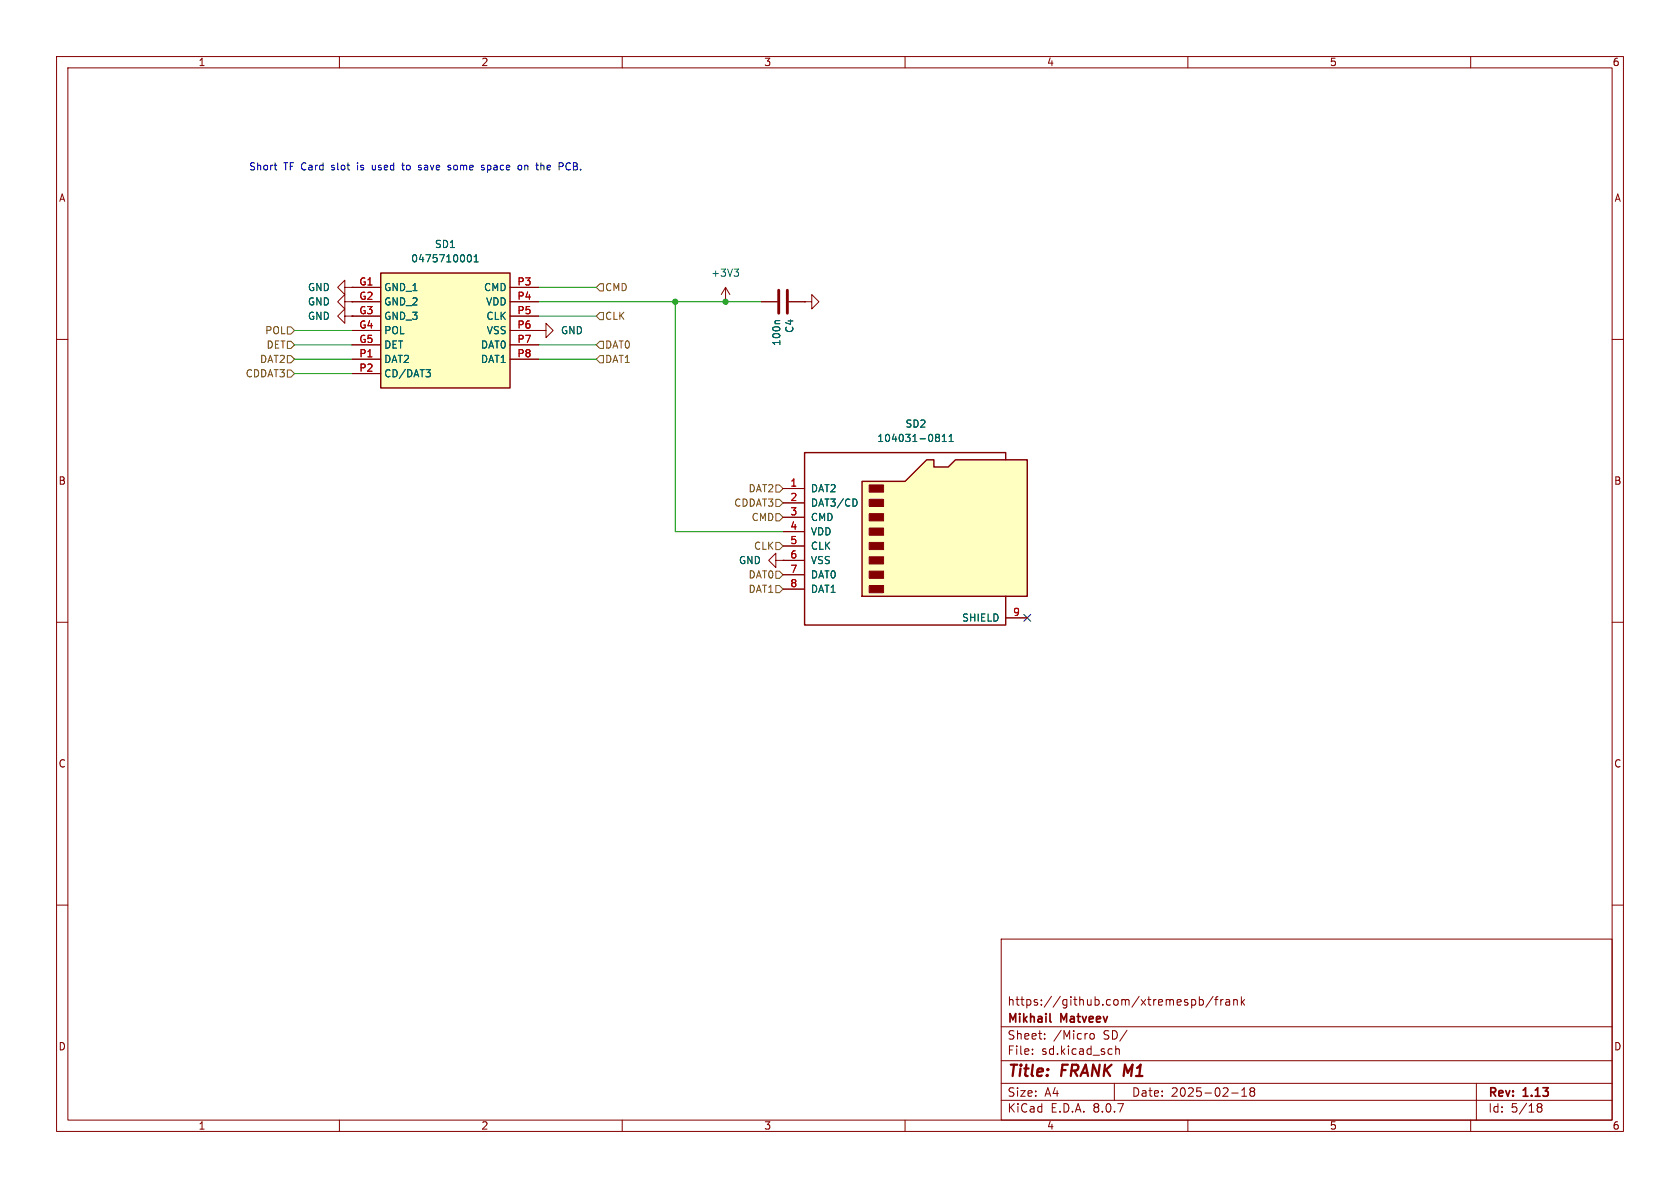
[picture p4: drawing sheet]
<svg xmlns="http://www.w3.org/2000/svg" width="297mm" height="210mm" viewBox="0 0 297 210" stroke-linecap="round" stroke-linejoin="round" font-family="sans-serif">
<g fill="none" stroke="#840000" stroke-width=".18">
<path d="M10 10h277v190h-277zM12 12h273v186h-273zM60 10v2M110 10v2M160 10v2M210 10v2M260 10v2M95.2 58.4h1.3v-1.2l1.3 1.2-1.3 1.3v-1.3M95.2 58.4h.1M10 60h2M285 60h2M10 110h2"/>
<path d="M285 110h2M10 160h2M177 166h108v32h-108zM210.7 176.8l.4-.1 .3 .3v.4l-.2 .2h-.5M212 176.8l.5-.1 .2 .3v.4l-.1 .2h-.6M212 176.2v1.5M214.5 176.1l-1.3 2M214.7 176.7h.6M215.3 176.2l-.3 .2v1.3M215.8 176.7v1M216.2 176.7l-.2 .1-.2 .2M216.7 176.8h.6l.1 .9"/>
<path d="M217.4 177.1h-.5a.29 .29 0 0 0-.2 .3 .29 .29 0 0 0 .2 .3l.5-.1M218.1 176.8l.2-.1 .4 .1v.9M218.1 176.7v1M219.5 176.2v1.5M219.6 177.1l.4 .6M220 176.7l-.5 .6M285 160h2M60 198v2M110 198v2M160 198v2M177 194.5h108M177 191.5h108"/>
<path d="M177 187.5h108M177 181.5h108M182.5 186.3v.1M182.5 185.5v.1M184.7 183.6v.1M184.7 182.8v.1M192.8 182.8l.4-.1 .3 .3v.4l-.3 .3-.4-.1-.1-.2v-.4zM197 191.5v3M197.2 184.9v1.5M197.2 185.5l.3-.1 .3 .1 .1 .9M210 198v2M217.7 193.2h1.2"/>
<path d="M219.5 193.8h.9M219.5 192.7l.5-.4v1.5M221.2 192.9l-.2 .3v.5l.2 .1 .5-.1 .1-.2-.1-.4-.2-.2M221.2 192.9l-.2-.2 .2-.4 .5 .1 .1 .2-.3 .3M221.2 192.9h.3M260 198v2M261 191.5v6.5M271.7 195.5l.3 .2M271.7 195.4l.3-.3 .5 .1 .1 .3-.3 .2M272 195.7h.3M272 195.7l-.3 .3M272.3 195.7l.3 .3-.1 .5-.5 .1-.3-.3"/>
</g>
<path d="M185.6 180.5l.2 .2" fill="none" stroke="#840000" stroke-width=".3"/>
<path d="M67.3 48.3h22.9v20.3h-22.9z" fill="#ffffc2"/>
<path d="M67.3 48.3h22.9v20.3h-22.9z" fill="none" stroke="#840000" stroke-width=".25"/>
<g fill="none" stroke="#840000" stroke-width=".18">
<path d="M61 55.9v-1.3l-1.3 1.3 1.3 1.3v-1.3h1.2M62.2 55.9h.1M62.2 50.8h5.1M62.2 53.3h5.1M62.2 55.9h5.1M62.2 58.4h5.1M90.2 50.8h5M90.2 53.3h5M90.2 55.9h5M90.2 58.4h5M128.3 53.3h.1M128.3 50.8l-.8 1.3"/>
<path d="M128.3 50.8v2.5M128.3 50.8l.7 1.3M134.6 53.3h2.8M139.4 53.3h2.8M142.2 53.3h1.3v-1.2l1.3 1.2-1.3 1.3v-1.3M142.2 53.3h.1M62.2 61h5.1M62.2 63.5h5.1M62.2 66h5.1M90.2 61h5M90.2 63.5h5M137.2 99.1v-1.3l-1.3 1.3 1.3 1.2v-1.2h1.2"/>
<path d="M138.4 99.1h.1"/>
</g>
<path d="M82.7 45.3l.2-.3a.68 .68 0 0 1 .5 .7 .68 .68 0 0 1-.5 .6l-.2-.2M83.8 46.3h.7M83.8 45.4l.4-.4v1.3M129.8 47.6h.8l-.5 .5M130.3 48.1l.3 .2v.3l-.3 .2M137.9 56.7h-.7l-.2 .2M75.3 65.3h.8l-.4 .5M75.8 65.8l.3 .3v.3l-.3 .2" fill="none" stroke="#006464" stroke-width=".18"/>
<path d="M137.7 51.3v4.1M139.2 51.3v4.1" fill="none" stroke="#840000" stroke-width=".51"/>
<path d="M152.4 85.1h7.6l3.8-3.8h1.3v1.3h2.5l1.3-1.3h12.7v24.1h-29.2z" fill="#ffffc2"/>
<g fill="#840000" stroke="#840000" stroke-width=".18">
<path d="M153.7 103.5h2.5v1.3h-2.5z"/>
<path d="M153.7 101h2.5v1.2h-2.5z"/>
<path d="M153.7 98.4h2.5v1.3h-2.5z"/>
<path d="M153.7 95.9h2.5v1.3h-2.5z"/>
<path d="M153.7 93.3h2.5v1.3h-2.5z"/>
<path d="M153.7 90.8h2.5v1.3h-2.5z"/>
<path d="M153.7 88.3h2.5v1.2h-2.5z"/>
<path d="M153.7 85.7h2.5v1.3h-2.5z"/>
</g>
<path d="M152.4 85.1h7.6l3.8-3.8h1.3v1.3h2.5l1.3-1.3h12.7v24.1h-29.2zM177.8 81.3v-1.3h-35.6v30.5h35.6v-5.1" fill="none" stroke="#840000" stroke-width=".25"/>
<g fill="none" stroke="#840000" stroke-width=".18">
<path d="M61 50.8v-1.3l-1.3 1.3 1.3 1.3v-1.3h1.2M61 53.3v-1.2l-1.3 1.2 1.3 1.3v-1.3h1.2M62.2 50.8h.1M62.2 53.3h.1M62.2 55.9h.1M62.2 53.3h5.1M62.2 50.8h5.1M62.2 55.9h5.1M62.2 58.4h5.1M90.2 53.3h5M90.2 50.8h5M90.2 55.9h5"/>
<path d="M90.2 58.4h5M95.2 58.4h.1M134.6 53.3h2.8M139.4 53.3h2.8M142.2 53.3h.1M62.2 61h5.1M62.2 63.5h5.1M62.2 66h5.1M90.2 61h5M90.2 63.5h5M138.4 99.1h.1M138.4 86.4h3.8"/>
<path d="M138.4 88.9h3.8M138.4 91.4h3.8M138.4 94h3.8M138.4 96.5h3.8M138.4 99.1h3.8M138.4 101.6h3.8M138.4 104.1h3.8M177.8 109.2h3.8"/>
</g>
<g fill="none" stroke="#006464" stroke-width=".18">
<path d="M82.7 45.3l.2-.3a.68 .68 0 0 1 .5 .7 .68 .68 0 0 1-.5 .6l-.2-.2M83.8 46.3h.7M83.8 45.4l.4-.4v1.3M137.9 56.7h-.7l-.2 .2M75.3 65.3h.8l-.4 .5M75.8 65.8l.3 .3v.3l-.3 .2M165.6 76.8h.3l.2 .2-.2 .3M165.6 77.3h.3M165.9 77.3l.2 .3v.2l-.1 .2h-.4M166.6 78h.7M166.6 77.1l.3-.3v1.2M167.8 78h.7"/>
<path d="M167.8 77.1l.4-.3v1.2M151.3 88.3l.2 .5-.2 .6"/>
</g>
<g fill="none" stroke="#725600" stroke-width=".18">
<path d="M50.8 57.8h.6l.7 .6-.7 .7h-.6zM106 55.2h.7v1.3h-.7l-.6-.6zM106 50.2h.7v1.2h-.7l-.6-.6zM50.8 60.3h.6l.7 .7-.7 .6h-.6zM50.8 65.4h.6l.7 .6-.7 .7h-.6zM50.8 62.9h.6l.7 .6-.7 .6h-.6zM106 60.3h.7v1.3h-.7l-.6-.6zM106 62.9h.7v1.2h-.7l-.6-.6zM137.2 95.9h.6l.6 .6-.6 .7h-.6zM137.2 90.8h.6l.6 .6-.6 .7h-.6zM137.2 85.7h.6l.6 .7-.6 .6h-.6zM137.2 88.3h.6l.6 .6-.6 .6h-.6z"/>
<path d="M137.2 101h.6l.6 .6-.6 .6h-.6zM137.2 103.5h.6l.6 .6-.6 .7h-.6z"/>
</g>
<g fill="none" stroke="#0000c2" stroke-width=".18">
<path d="M48.5 29.2h.4M48.7 30h.2M65.8 29.2v.7l.2 .1M71 29.2h.5M71.2 28.8v1.1l.3 .1M74 29.3h.5M74 29.6l.5 .2M74.5 29.9l-.2 .1h-.3M79.2 29.3h.5M79.2 29.6l.5 .2v.2h-.4M85.3 29.2l.3 .1M85.3 29.6l.3 .1v.2l-.1 .1h-.3"/>
<path d="M91.8 29.2l.3 .1 .1 .1v.5l-.4 .1M95.7 29.3l.3-.1 .2 .2M100.5 28.8a.68 .68 0 0 0-.5 .6 .68 .68 0 0 0 .5 .6"/>
</g>
<path d="M52.1 58.4h10.1M95.2 50.8h10.2M95.2 55.9h10.2M95.2 53.3h39.4M119.4 53.3v40.7h19M52.1 61h10.1M52.1 66h10.1M52.1 63.5h10.1M95.2 61h10.2M95.2 63.5h10.2" fill="none" stroke="#009600" stroke-width=".18"/>
<path d="M181 108.6l1.2 1.2M182.2 108.6l-1.2 1.2" fill="none" stroke="#000084" stroke-width=".18"/>
<g fill="#009600" stroke="#009600" stroke-width=".18">
<circle cx="128.3" cy="53.3" r=".46"/>
<circle cx="119.4" cy="53.3" r=".46"/>
</g>
<g font-size="2.8" fill="#840000">
<text x="178" y="190.9">Title:</text>
<text x="187.7" y="190.9">FRANK M1</text>
</g>
<g font-size="2.1" fill="#840000">
<text x="178" y="178">https://github.com/xtremespb/frank</text>
<text x="178" y="184">Sheet:</text>
<text x="178" y="181.2">Mikhail</text>
<text x="186.2" y="184">/Micro</text>
<text x="187.6" y="181.2">Matveev</text>
<text x="195.1" y="184">SD/</text>
<text x="178" y="186.7">File:</text>
<text x="184.1" y="186.7">sd.kicad_sch</text>
<text x="178" y="196.9">KiCad</text>
<text x="178" y="194.1">Size:</text>
<text x="184.7" y="194.1">A4</text>
<text x="185.7" y="196.9">E.D.A.</text>
<text x="193.3" y="196.9">8.0.7</text>
<text x="200" y="194.1">Date:</text>
<text x="207" y="194.1">2025-02-18</text>
<text x="263" y="194.3">Rev:</text>
<text x="263" y="196.9">Id:</text>
<text x="267.1" y="196.9">5/18</text>
<text x="269.4" y="194.3">1.13</text>
</g>
<g font-size="1.8" fill="#840000">
<text x="35" y="11.9">1</text>
<text x="85" y="11.9">2</text>
<text x="135" y="11.9">3</text>
<text x="185" y="11.9">4</text>
<text x="235" y="11.9">5</text>
<text x="285" y="11.9">6</text>
<text x="10.3" y="35.9">A</text>
<text x="285.3" y="35.9">A</text>
<text x="10.3" y="85.9">B</text>
<text x="285.3" y="85.9">B</text>
<text x="10.3" y="135.9">C</text>
<text x="285.3" y="135.9">C</text>
<text x="10.3" y="185.9">D</text>
<text x="285.3" y="185.9">D</text>
<text x="35" y="199.9">1</text>
<text x="85" y="199.9">2</text>
<text x="135" y="199.9">3</text>
<text x="185" y="199.9">4</text>
<text x="235" y="199.9">5</text>
<text x="285" y="199.9">6</text>
</g>
<g font-size="1.8" fill="#0000c2">
<text x="43.9" y="30.3">Short</text>
<text x="50.1" y="30.3">TF Card</text>
<text x="58.9" y="30.3">slot</text>
<text x="63.6" y="30.3">is</text>
<text x="66.4" y="30.3">used</text>
<text x="72" y="30.3">to</text>
<text x="75.1" y="30.3">save</text>
<text x="80.5" y="30.3">some</text>
<text x="86.6" y="30.3">space</text>
<text x="93.3" y="30.3">on</text>
<text x="96.7" y="30.3">the</text>
<text x="100.9" y="30.3">PCB.</text>
</g>
<g font-size="1.8" fill="#006464">
<text x="72.6" y="46.6">0475710001</text>
<text x="76.8" y="44">SD1</text>
<text x="54.3" y="51.7">GND</text>
<text x="67.8" y="51.7">GND_1</text>
<text x="85.5" y="51.7">CMD</text>
<text x="125.6" y="49.1">+3V3</text>
<text x="54.3" y="56.7">GND</text>
<text x="54.3" y="54.2">GND</text>
<text x="67.8" y="54.2">GND_2</text>
<text x="67.8" y="56.7">GND_3</text>
<text x="67.8" y="59.3">POL</text>
<text x="85.8" y="54.2">VDD</text>
<text x="85.9" y="56.7">CLK</text>
<text x="86" y="59.3">VSS</text>
<text x="99.1" y="59.3">GND</text>
<text x="140.5" y="59" transform="rotate(-90 140.5 59)">C4</text>
<text x="67.8" y="61.8">DET</text>
<text x="67.8" y="64.4">DAT2</text>
<text x="84.9" y="61.8">DAT0</text>
<text x="84.9" y="64.4">DAT1</text>
<text x="138.2" y="61.3" transform="rotate(-90 138.2 61.3)">100n</text>
<text x="67.8" y="66.9">CD/DAT3</text>
<text x="160" y="75.8">SD2</text>
<text x="155" y="78.3">104031-0811</text>
<text x="143.3" y="87.2">DAT2</text>
<text x="143.3" y="89.8">DAT3/CD</text>
<text x="143.3" y="92.3">CMD</text>
<text x="143.3" y="94.8">VDD</text>
<text x="130.5" y="99.9">GND</text>
<text x="143.3" y="97.4">CLK</text>
<text x="143.3" y="99.9">VSS</text>
<text x="143.3" y="102.5">DAT0</text>
<text x="143.3" y="105">DAT1</text>
<text x="170" y="110.1">SHIELD</text>
</g>
<g font-size="1.8" fill="#a90000">
<text x="63.4" y="50.5">G1</text>
<text x="63.4" y="53.1">G2</text>
<text x="91.4" y="50.5">P3</text>
<text x="91.4" y="53.1">P4</text>
<text x="63.4" y="55.6">G3</text>
<text x="63.4" y="58.2">G4</text>
<text x="91.4" y="55.6">P5</text>
<text x="91.4" y="58.2">P6</text>
<text x="63.4" y="60.7">G5</text>
<text x="63.4" y="63.2">P1</text>
<text x="63.4" y="65.8">P2</text>
<text x="91.4" y="60.7">P7</text>
<text x="91.4" y="63.2">P8</text>
<text x="139.6" y="86.1">1</text>
<text x="139.6" y="88.6">2</text>
<text x="139.6" y="91.2">3</text>
<text x="139.6" y="93.7">4</text>
<text x="139.6" y="96.3">5</text>
<text x="139.6" y="98.8">6</text>
<text x="139.6" y="101.3">7</text>
<text x="139.6" y="103.9">8</text>
<text x="179" y="109">9</text>
</g>
<g font-size="1.8" fill="#725600">
<text x="106.9" y="51.7">CMD</text>
<text x="46.8" y="59.3">POL</text>
<text x="106.9" y="56.7">CLK</text>
<text x="45.9" y="64.4">DAT2</text>
<text x="47" y="61.8">DET</text>
<text x="106.9" y="61.8">DAT0</text>
<text x="106.9" y="64.4">DAT1</text>
<text x="43.3" y="66.9">CDDAT3</text>
<text x="129.7" y="89.8">CDDAT3</text>
<text x="132.2" y="87.2">DAT2</text>
<text x="132.8" y="92.3">CMD</text>
<text x="133.2" y="97.4">CLK</text>
<text x="132.2" y="102.5">DAT0</text>
<text x="132.2" y="105">DAT1</text>
</g>
</svg>
